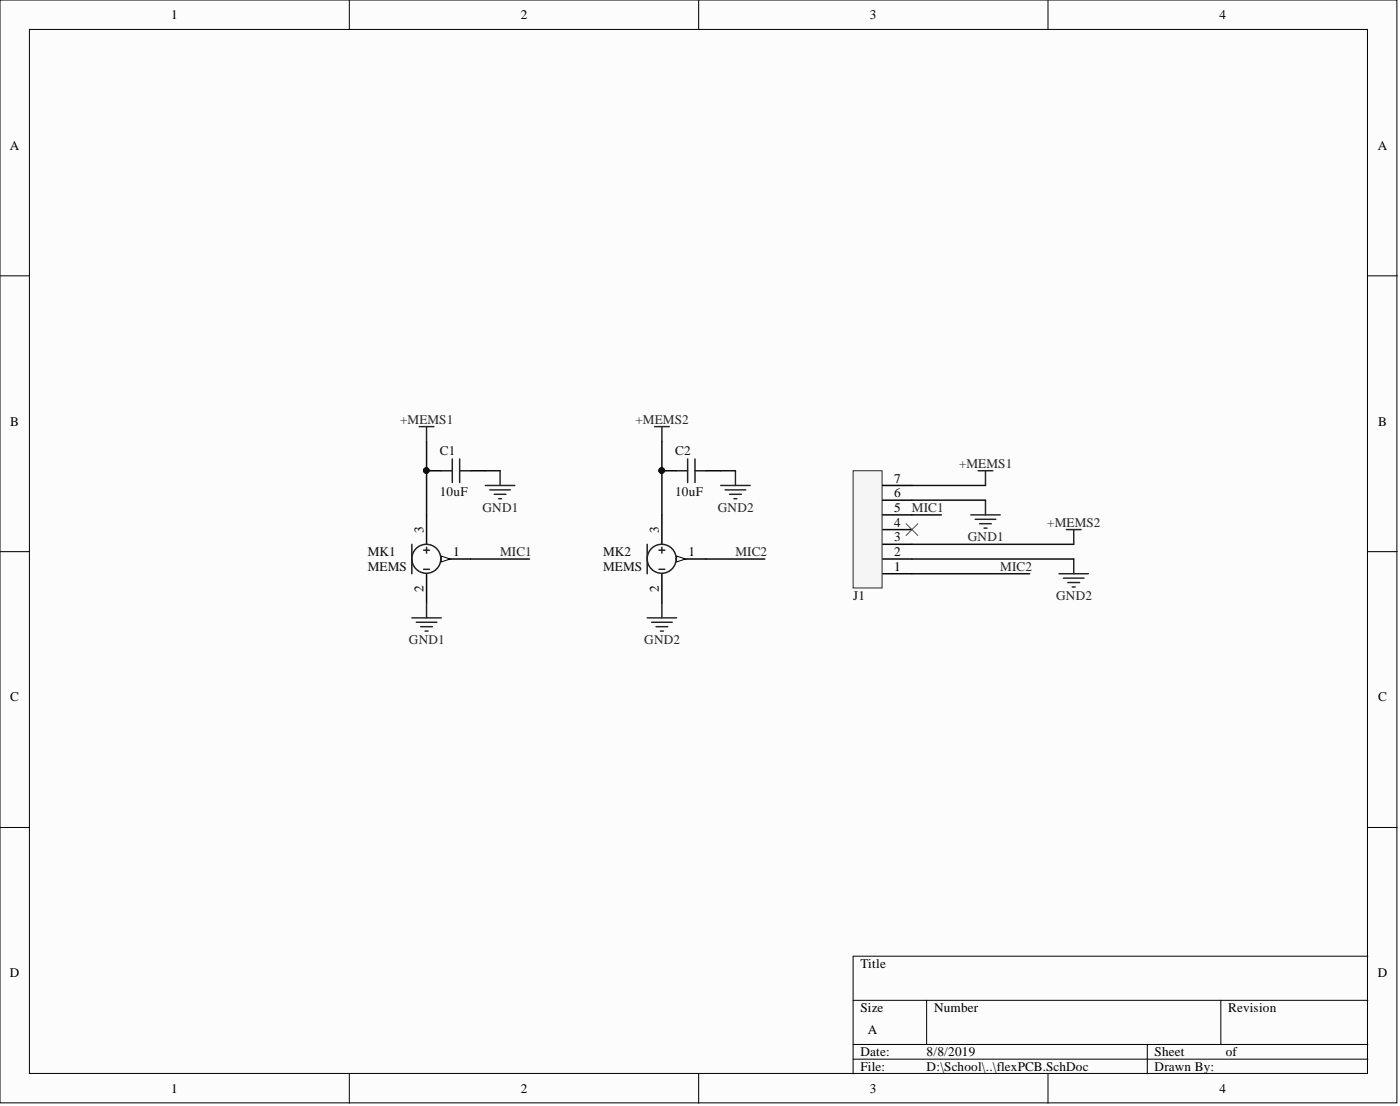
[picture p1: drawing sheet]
<svg xmlns="http://www.w3.org/2000/svg" width="241mm" height="190mm" viewBox="0 0 241 190" stroke-linecap="round" stroke-linejoin="round" font-family="sans-serif">
<g fill="#fcfcfc" stroke="#000" stroke-width=".17">
<path d="M0 0h240.8v190h-240.8z"/>
<path d="M5.1 5.1h230.6v179.8h-230.6z"/>
</g>
<g fill="none" stroke="#000" stroke-width=".17">
<path d="M60.2 0v5.1M120.4 0v5.1M180.6 0v5.1M0 47.5h5.1M235.8 47.5h5M0 95h5.1M235.8 95h5M0 142.5h5.1M235.8 142.5h5M147 172.3h88.8M147 179.9h88.8M159.7 172.3v7.6"/>
<path d="M197.7 179.9v5.1M210.4 172.3v7.6M235.8 164.7h-88.8v20.3M60.2 185v5M120.4 185v5M147 182.4h88.8M180.6 185v5"/>
</g>
<path d="M76.1 96.3h5" fill="none" stroke="#000" stroke-width=".25"/>
<path d="M76.1 95.8l1.5 .5-1.5 .5z" fill="#fcfcfc"/>
<path d="M76.1 95.8l1.5 .5-1.5 .5z" fill="none" stroke="#000" stroke-width=".17"/>
<path d="M73.5 88.7v5.1M73.5 98.8v5.1M116.6 96.3h5.1" fill="none" stroke="#000" stroke-width=".25"/>
<g fill="none" stroke="#1c1c1c" stroke-width=".25">
<path d="M71 93.8v5M73 94.8h1M73 98.1h1M73.5 94.3v1"/>
<circle cx="73.5" cy="96.2" r="2.5"/>
</g>
<path d="M116.6 95.8l1.5 .5-1.5 .5z" fill="#fcfcfc"/>
<path d="M116.6 95.8l1.5 .5-1.5 .5z" fill="none" stroke="#000" stroke-width=".17"/>
<path d="M73.5 81.1h2.6M81.1 81.1h2.6M114.1 88.7v5.1M114.1 98.8v5.1M114.1 81.1h2.5M121.7 81.1h2.5M152.1 98.8h5.1M152.1 96.3h5.1M152.1 93.8h5.1M152.1 91.2h5.1" fill="none" stroke="#000" stroke-width=".25"/>
<g fill="none" stroke="#1c1c1c" stroke-width=".25">
<path d="M78 79.1v4M79.2 79.1v4M118.5 79.1v4M119.8 79.1v4M76.1 81.1h1.9M79.2 81.1h1.9M111.5 93.8v5M113.6 94.8h1M113.6 98.1h1M114.1 94.3v1M116.6 81.1h1.9M119.8 81.1h1.9"/>
<circle cx="114" cy="96.2" r="2.5"/>
</g>
<g fill="none" stroke="#262626" stroke-width=".25">
<path d="M72.3 73.5h2.5M73.5 73.5v2.5M112.8 73.5h2.5M114.1 73.5v2.5M83.7 83.6h5M84.4 84.4h3.6M85.2 85.1h2M85.9 85.9h.5M86.2 81.1v2.5M124.2 83.6h5.1M125 84.4h3.5M125.7 85.1h2.1"/>
<path d="M126.5 85.9h.5M126.8 81.1v2.5M71 106.4h5.1M71.7 107.2h3.6M72.5 107.9h2M73.3 108.7h.5M73.5 103.9v2.5M111.5 106.4h5.1M112.3 107.2h3.6M113.1 107.9h2M113.8 108.7h.5M114.1 103.9v2.5"/>
</g>
<g fill="#0e0e0e" stroke="#0e0e0e" stroke-width=".17">
<circle cx="73.5" cy="81" r=".47"/>
<circle cx="114" cy="81" r=".47"/>
</g>
<path d="M147 81.1h5v20.2h-5z" fill="#f5f5f5" stroke="#262626" stroke-width=".17"/>
<path d="M152.1 88.7h5.1M152.1 86.2h5.1M152.1 83.6h5.1" fill="none" stroke="#000" stroke-width=".25"/>
<path d="M156.2 90.2l2 2M158.2 90.2l-2 2" fill="none" stroke="#4c4c4c" stroke-width=".17"/>
<g fill="none" stroke="#262626" stroke-width=".25">
<path d="M167.3 88.7h5.1M168.1 89.4h3.5M168.6 81.1h2.5M168.8 90.2h2.1M169.6 91h.5M169.9 81.1v2.5M169.9 86.2v2.5M182.5 98.8h5.1M183.3 99.6h3.5M183.8 91.2h2.5M185.1 91.2v2.6M185.1 96.3v2.5"/>
<path d="M184.1 100.3h2M184.8 101.1h.5"/>
</g>
<path d="M73.5 76v12.7M114.1 76v12.7M81.1 96.3h10.2M83.7 81.1h2.5M121.7 96.3h10.1M124.2 81.1h2.6M157.2 96.3h27.9M157.2 88.7h5.1M157.2 93.8h27.9M157.2 86.2h12.7M157.2 83.6h12.7M157.2 98.8h20.3" fill="none" stroke="#0e0e0e" stroke-width=".25"/>
<g fill="#0e0e0e" stroke="#0e0e0e" stroke-width=".17">
<circle cx="73.5" cy="81" r=".47"/>
<circle cx="114" cy="81" r=".47"/>
</g>
<g font-size="2.3">
<text x="29.5" y="3.3">1</text>
<text x="89.7" y="3.3">2</text>
<text x="149.9" y="3.3">3</text>
<text x="210.2" y="3.3">4</text>
<text x="1.7" y="25.8">A</text>
<text x="237.5" y="25.8">A</text>
<text x="1.8" y="73.3">B</text>
<text x="237.5" y="73.3">B</text>
<text x="154.1" y="83.1">7</text>
<text x="154.1" y="88.2">5</text>
<text x="154.1" y="85.6">6</text>
<text x="73" y="91.7" transform="rotate(-90 73 91.7)">3</text>
<text x="78.1" y="95.8">1</text>
<text x="113.6" y="91.7" transform="rotate(-90 113.6 91.7)">3</text>
<text x="118.6" y="95.8">1</text>
<text x="154.1" y="95.8">2</text>
<text x="154.1" y="93.2">3</text>
<text x="154.1" y="90.7">4</text>
<text x="154.1" y="98.3">1</text>
<text x="73" y="102" transform="rotate(-90 73 102)">2</text>
<text x="113.6" y="102" transform="rotate(-90 113.6 102)">2</text>
<text x="1.8" y="120.8">C</text>
<text x="237.5" y="120.8">C</text>
<text x="148.3" y="166.7">Title</text>
<text x="1.7" y="168.3">D</text>
<text x="237.5" y="168.3">D</text>
<text x="148.3" y="174.3">Size</text>
<text x="149.6" y="178.1">A</text>
<text x="161" y="174.3">Number</text>
<text x="211.7" y="174.3">Revision</text>
<text x="148.3" y="181.9">Date:</text>
<text x="148.3" y="184.5">File:</text>
<text x="159.7" y="181.9">8/8/2019</text>
<text x="159.7" y="184.5">D:\School\..\flexPCB.SchDoc</text>
<text x="199" y="181.9">Sheet</text>
<text x="199" y="184.5">Drawn By:</text>
<text x="211.3" y="181.9">of</text>
<text x="29.5" y="188.3">1</text>
<text x="89.7" y="188.3">2</text>
<text x="149.9" y="188.3">3</text>
<text x="210.2" y="188.3">4</text>
</g>
<g font-size="2.3" fill="#262626">
<text x="69" y="73">+MEMS1</text>
<text x="109.5" y="73">+MEMS2</text>
<text x="165.3" y="80.6">+MEMS1</text>
<text x="83.2" y="88.2">GND1</text>
<text x="123.7" y="88.2">GND2</text>
<text x="157.2" y="88.2">MIC1</text>
<text x="86.2" y="95.8">MIC1</text>
<text x="126.8" y="95.8">MIC2</text>
<text x="166.8" y="93.2">GND1</text>
<text x="180.5" y="90.7">+MEMS2</text>
<text x="172.4" y="98.3">MIC2</text>
<text x="182" y="103.4">GND2</text>
<text x="70.5" y="111">GND1</text>
<text x="111" y="111">GND2</text>
</g>
<g font-size="2.3" fill="#0e0e0e">
<text x="75.8" y="78.3">C1</text>
<text x="116.4" y="78.3">C2</text>
<text x="75.8" y="85.4">10uF</text>
<text x="116.4" y="85.4">10uF</text>
<text x="63.4" y="95.8">MK1</text>
<text x="103.9" y="95.8">MK2</text>
<text x="63.4" y="98.3">MEMS</text>
<text x="103.9" y="98.3">MEMS</text>
<text x="147" y="103.4">J1</text>
</g>
</svg>
